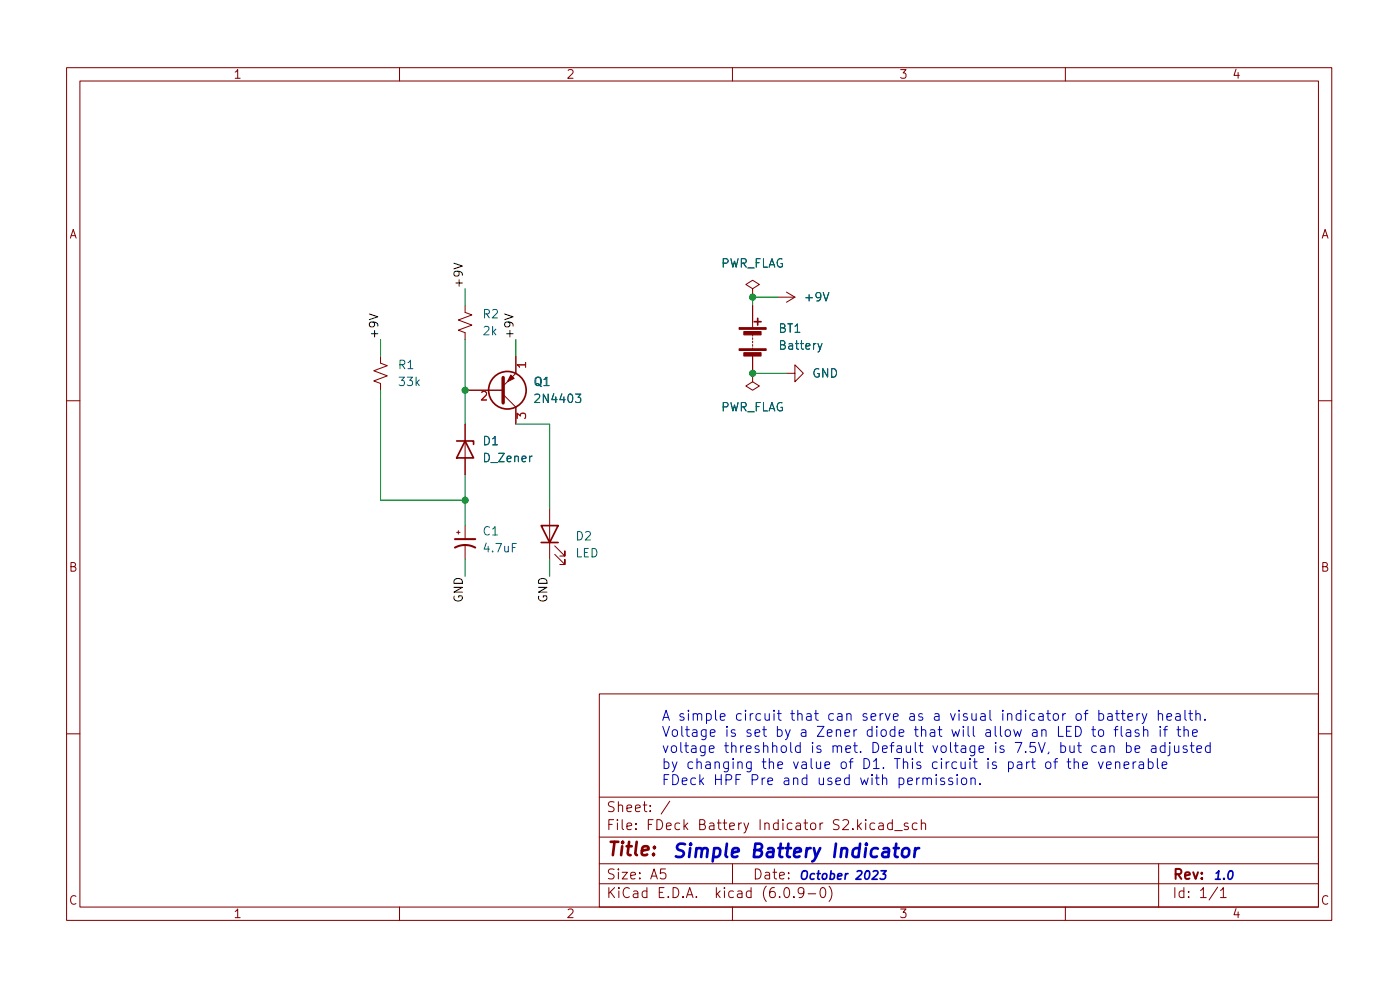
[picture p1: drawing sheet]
<svg xmlns="http://www.w3.org/2000/svg" width="210mm" height="148mm" viewBox="0 0 210 148" stroke-linecap="round" stroke-linejoin="round" font-family="sans-serif">
<g fill="none" stroke="#840000" stroke-width=".15">
<path d="M10 10.2h190v128h-190zM12 12.2h186v124h-186zM60 10.2v2M110 10.2v2M160 10.2v2M57.1 53.5v1l1.1 .4-2.1 .8 2.1 .7-2.1 .8 1 .4v1M69.8 45.9v1l1.1 .4-2.1 .7 2.1 .8-2.1 .8 1 .3v1.1M69.8 58.6h5.8M75.6 59.2l1.9 1.9v2.6M77.5 53.5v2.5l-1.9 1.9M113 56v1.3l1 .6-1 .7-1-.7 1-.6M113 56h.1"/>
<path d="M113 43.3l1-.6-1-.6-1 .6 1 .6v1.3M113 44.6h.1M113 45.9v3.3M113 50.2v.3M113 50.7v.3M113 51.2v.3M113 51.7v.3M113 52.2v.3M113 53.5v2.5M116.8 44.6h2.6M118.1 56h1.3v-1.2l1.2 1.2-1.2 1.3v-1.3M118.1 43.8l1.3 .8"/>
<path d="M119.4 44.6l-1.3 .8M10 60.2h2M68.6 79.9h.5M68.8 79.7v.5M69.8 63.7v7.6M69.8 78.9v2M82.5 76.4v7.6M198 60.2h2M69.8 81.9v2.1M83.3 83.2l1.5 1.5v-.7v.7h-.7M83.3 81.9l1.5 1.6v-.8v.8h-.7M10 110.2h2"/>
<path d="M90 104.2h108v32h-108zM90 119.7h108M198 110.2h2M60 136.2v2M90 132.7h108M90 129.7h108M90 125.7h108M99.9 130.4h-.7v.8l.2-.2 .5 .1 .1 .2-.1 .5-.2 .1h-.3l-.2-.1M100.6 120.3l-1.3 1.9M110 136.2v2M110 129.7v3M117.9 133.3l.3-.1a.94 .94 0 0 1 0 1.5h-.1a1 1 0 0 1-.2-1.4z"/>
<path d="M119.2 134.6v.1M120.7 133.9l-.3 .3h-.2l-.3-.3v-.4l.1-.2 .4-.1 .3 .2a.99 .99 0 0 1-.4 1.3h-.3M121.4 134.2h1.1M123.4 133.3l.3-.1a.94 .94 0 0 1 0 1.5h-.2a1 1 0 0 1-.1-1.4zM124.5 133a1.72 1.72 0 0 1 0 2.3M131.4 123.6l-.5-.1-.2 .3v.5l.1 .2h.6M132 123.6h.6l.1 .9M132.7 123.9l-.5 .1a.29 .29 0 0 0-.3 .3 .29 .29 0 0 0 .3 .2h.5M134 123.6l-.4-.1-.3 .3v.5l.1 .2h.6M134 123v1.5M134.4 124.7h1.1M136.4 123.6l-.4-.1-.2 .3 .1 .2 .5 .1v.4h-.6"/>
<path d="M137.7 123.6l-.4-.1-.3 .3v.5l.2 .2h.5M138.4 123.7a.37 .37 0 0 1 .6 .1v.7M138.4 123v1.5M160 136.2v2M174 129.7v6.5M182.9 133.2l-1.3 1.9M183.3 133.7l.4-.5v1.5M183.3 134.7h.9"/>
</g>
<g fill="#840000" stroke="#840000" stroke-width=".15">
<path d="M111 52.4h4.1v.2h-4.1z"/>
<path d="M111 49.2h4.1v.2h-4.1z"/>
<path d="M111.7 52.9h2.6v.6h-2.6z"/>
<path d="M111.7 49.8h2.6v.5h-2.6z"/>
<path d="M76.7 56.3l.5 .5-1 .5z"/>
</g>
<g fill="none" stroke="#840000" stroke-width=".25">
<path d="M113.3 48.3h1M113.8 47.8v1M68.6 66.2h2.5v.5M69.8 66.2l1.3 2.5h-2.5zM81.3 78.9h2.5l-1.3 2.5zM81.3 81.4h2.5"/>
<circle cx="76.2" cy="58.6" r="2.82"/>
</g>
<path d="M123.5 51.6l-.5 1.1-.2 .1" fill="none" stroke="#006464" stroke-width=".15"/>
<path d="M75.6 56.7v3.8" fill="none" stroke="#840000" stroke-width=".51"/>
<path d="M68.3 80.9h3.1M68.3 82.2a3.2 3.2 0 0 1 3.1 0" fill="none" stroke="#840000" stroke-width=".3"/>
<path d="M68.2 39.5l1.2 .4-1.2 .5M55.5 47.1l1.2 .5-1.2 .4M75.8 47.1l1.3 .5-1.3 .4" fill="none" stroke="#0f0f0f" stroke-width=".15"/>
<path d="M131.2 130.8l.4-.1 .2 .1v.3l-.9 .9h.8M132.3 130.7h.8l-.5 .5 .4 .1-.1 .6-.2 .1h-.4l-.1-.1" fill="none" stroke="#0000c2" stroke-width=".25"/>
<g fill="none" stroke="#0000c2" stroke-width=".15">
<path d="M138.6 116.9a.37 .37 0 0 1 .6 .1v.8M139.2 117l.3-.2 .3 .1 .1 .9M140.6 116.8v1M141.8 116.9l-.3-.1-.3 .2 .1 .2 .5 .2v.3h-.6M143 116.9l-.3-.1-.2 .2v.2l.5 .2v.3h-.5M143.7 116.8v1M144.5 116.9a.41 .41 0 0 1 .4-.1 .41 .41 0 0 1 .3 .3v.4a.41 .41 0 0 1-.4 .3 .41 .41 0 0 1-.4-.3zM145.8 116.9a.37 .37 0 0 1 .7 .1v.8M145.8 116.8v1M147.2 117.6v.2M160.2 114.4h.6M160.5 113.9v1.3v.1l.3 .1"/>
<path d="M161.3 114.5a.37 .37 0 0 1 .7 .1v.8M161.3 113.9v1.5M161.5 109a.76 .76 0 0 1 .9 .8 .76 .76 0 0 1-.9 .7zM162.6 114.9l.7-.2-.1-.3h-.4l-.2 .2 .1 .7h.5M162.8 107.1h.6M163.4 106.6l-.3 .1-.1 .1v1.3M164 109.5h.5M164.2 109v1.3v.2h.3M164.7 112h-.5l-.2 .2v.5l.1 .2h.6M165 114.4l.3 1 .4-1M165 107.2l.5-.1 .2 .3v.4l-.1 .3h-.6M165 106.6v1.5"/>
<path d="M165.1 109.6a.41 .41 0 0 1 .6 .2v.5a.41 .41 0 0 1-.3 .3 .41 .41 0 0 1-.4-.3v-.5zM165.3 112h.6l.1 1M166 112.3l-.5 .1a.29 .29 0 0 0-.3 .3 .29 .29 0 0 0 .3 .3l.5-.1M166.2 114.9l.7-.2-.1-.3h-.4l-.2 .2v.7h.6M166.4 107.2h.6v.9M166.7 112.1a.37 .37 0 0 1 .6 .1v.8M166.7 112v1M167 107.5l-.5 .1a.29 .29 0 0 0-.2 .2 .29 .29 0 0 0 .2 .3h.5M167.3 109.5h.6M167.5 114.5a.37 .37 0 0 1 .7 .1v.8M167.5 107.1h.6M167.5 114.4v1"/>
<path d="M167.7 106.6v1.3l.1 .2h.3M167.9 109l-.3 .1-.1 .2v1.2M168.4 109v1.3l.2 .2M168.4 107.1h.6M168.6 106.6v1.3l.1 .2h.3M168.8 114.9l.7-.2v-.3h-.5l-.2 .2 .1 .7h.6M169.2 109.6h.5l.1 .9M169.2 112h.4l.3 .2v.5l-.2 .2h-.5M169.2 111.5v1.5M169.4 107.6l.7-.1-.1-.3-.4-.1-.2 .2 .1 .8h.5M169.8 109.9l-.5 .1a.29 .29 0 0 0-.2 .3 .29 .29 0 0 0 .2 .2h.5M170.2 114.4v1"/>
<path d="M170.5 112.5l.7-.2-.1-.3h-.4l-.2 .2v.7h.6M170.6 114.4h-.3l-.1 .3M170.7 107.1v1M171 109.6l-.3-.1-.2 .3v.2l.5 .1v.4h-.5M171.1 114.4h.6v1M171.2 107.1l-.3 .1-.2 .2M171.5 107.1l.4 1M171.7 109.7a.37 .37 0 0 1 .7 .1v.7M171.7 114.7l-.5 .1a.29 .29 0 0 0-.2 .3 .29 .29 0 0 0 .2 .3l.5-.1M171.7 109v1.5M172.2 107.1l-.5 1.4-.2 .1M172.5 114.4h.4l.3 .3v.4l-.2 .2h-.5"/>
<path d="M172.5 113.9v1.5M173 112h.5l.1 1M173.6 112.3l-.5 .1a.29 .29 0 0 0-.2 .3 .29 .29 0 0 0 .2 .3l.5-.1M173.8 113.9v1.3l.2 .2M174 107.3a.37 .37 0 0 1 .6 0v.8M174 106.6v1.5M174.2 109v.2M174.2 109.5v1M174.5 114.9l.7-.2v-.3h-.5l-.2 .2 .1 .7h.6M174.7 109.5h.6M175 112h-.5l-.3 .2v.5l.2 .2h.6M175 111.5v1.5"/>
<path d="M175.2 107.6l.8-.1-.1-.3-.4-.1-.3 .2 .1 .8h.6M175.3 109l-.3 .1v.2v1.2M175.7 112v1.2l-.3 .3M175.7 111.5v.1M176.4 112l.1 .9a.41 .41 0 0 0 .5-.1M176.6 107.2h.6v.9M176.7 109.5h.6M177 109v1.3v.2h.3M177 112v1M177.2 107.5l-.5 .1a.29 .29 0 0 0-.2 .2 .29 .29 0 0 0 .2 .3h.5M177.8 109.7a.37 .37 0 0 1 .7 .1v.7M177.8 109v1.5"/>
<path d="M178 106.6v1.3l.2 .2M178.2 112h-.3l-.2 .2v.2l.5 .1v.4h-.5M178.5 107.1h.6M178.7 106.6v1.3l.1 .2h.3M178.7 112h.6M179 111.5v1.2v.2l.3 .1M179.1 110l.7-.1-.1-.3-.4-.1-.2 .3 .1 .7h.5M179.6 107.3a.37 .37 0 0 1 .6 0v.8M179.6 106.6v1.5M179.7 112.5l.8-.2-.1-.3h-.4l-.3 .2 .1 .7h.6M181 108v.1M181.7 112h-.4l-.3 .2v.5l.2 .2h.5"/>
<path d="M181.7 111.5v1.5"/>
</g>
<path d="M134.2 127.3h.8M134.6 126.7l-.2 1.7 .1 .2 .3 .1M135.6 127.5a.52 .52 0 0 1 .6-.2 .52 .52 0 0 1 .4 .4l-.1 .6a.55 .55 0 0 1-.5 .4 .55 .55 0 0 1-.6-.4zM137.5 127.3l-.2 1.4M138 127.3a.59 .59 0 0 0-.6 .4" fill="none" stroke="#0000c2" stroke-width=".4"/>
<path d="M57.1 51v2.5M57.1 58.6v16.5h12.7M69.8 43.3v2.6M69.8 51v12.7M77.5 51v2.5M113 56h5.1M116.8 44.6h-3.8v1.3M69.8 71.3v7.6M77.5 63.7h5v12.7M69.8 84v2.5M82.5 84v2.5" fill="none" stroke="#009600" stroke-width=".15"/>
<g fill="#009600" stroke="#009600" stroke-width=".15">
<circle cx="113" cy="44.6" r=".46"/>
<circle cx="69.8" cy="58.6" r=".46"/>
<circle cx="69.8" cy="75.1" r=".46"/>
<circle cx="113" cy="56" r=".46"/>
</g>
<text font-size="2.8" fill="#840000" x="91" y="128.5">Title:</text>
<text font-size="2.8" fill="#0000c2" x="100.8" y="128.7">Simple Battery Indicator</text>
<g font-size="2.1" fill="#0000c2">
<text x="99.3" y="108.2">A simple circuit that can serve as a visual indicator of battery health.</text>
<text x="99.3" y="110.6">Voltage is set by a Zener diode that will allow an LED to flash if the</text>
<text x="99.3" y="113">voltage threshhold is met. Default voltage is 7.5V, but can be adjusted</text>
<text x="99.3" y="115.4">by changing the value of D1. This circuit is part of the venerable</text>
<text x="99.3" y="117.9">FDeck HPF Pre and used with permission.</text>
</g>
<g font-size="2.1" fill="#840000">
<text x="91" y="124.6">File: FDeck Battery Indicator S2.kicad_sch</text>
<text x="91" y="121.9">Sheet: /</text>
<text x="91" y="134.8">KiCad E.D.A. kicad (6.0.9-0)</text>
<text x="91" y="132">Size: A5</text>
<text x="113" y="132">Date:</text>
<text x="176" y="132">Rev:</text>
<text x="176" y="134.8">Id: 1/1</text>
</g>
<g font-size="1.8" fill="#840000">
<text x="35" y="11.8">1</text>
<text x="85" y="11.8">2</text>
<text x="135" y="11.8">3</text>
<text x="185" y="11.8">4</text>
<text x="10.3" y="35.8">A</text>
<text x="198.4" y="35.8">A</text>
<text x="10.3" y="85.8">B</text>
<text x="198.4" y="85.8">B</text>
<text x="10.3" y="135.8">C</text>
<text x="35" y="137.8">1</text>
<text x="85" y="137.8">2</text>
<text x="135" y="137.8">3</text>
<text x="185" y="137.8">4</text>
<text x="198.4" y="135.8">C</text>
</g>
<g font-size="1.8" fill="#006464">
<text x="108.1" y="40.2">PWR_FLAG</text>
<text x="72.6" y="47.8">R2</text>
<text x="121.1" y="45.2">+9V</text>
<text x="72.6" y="50.3">2k</text>
<text x="117" y="49.9">BT1</text>
<text x="117.2" y="52.5">Battery</text>
<text x="59.9" y="55.4">R1</text>
<text x="60" y="57.9">33k</text>
<text x="80.2" y="57.9">Q1</text>
<text x="122" y="56.7">GND</text>
<text x="80.7" y="60.5">2N4403</text>
<text x="108.1" y="61.8">PWR_FLAG</text>
<text x="72.6" y="66.8">D1</text>
<text x="72.7" y="69.4">D_Zener</text>
<text x="72.6" y="80.4">C1</text>
<text x="72.8" y="82.9">4.7uF</text>
<text x="86.4" y="83.7">LED</text>
<text x="86.5" y="81.1">D2</text>
</g>
<g font-size="1.8" fill="#0f0f0f">
<text x="69.5" y="43.3" transform="rotate(-90 69.5 43.3)">+9V</text>
<text x="56.8" y="51" transform="rotate(-90 56.8 51)">+9V</text>
<text x="77.1" y="51" transform="rotate(-90 77.1 51)">+9V</text>
<text x="69.5" y="90.5" transform="rotate(-90 69.5 90.5)">GND</text>
<text x="82.2" y="90.5" transform="rotate(-90 82.2 90.5)">GND</text>
</g>
<g font-size="1.8" fill="#a90000">
<text x="79" y="55.3" transform="rotate(-90 79 55.3)">1</text>
<text x="72.2" y="60.1">2</text>
<text x="79" y="62.9" transform="rotate(-90 79 62.9)">3</text>
</g>
<g font-size="1.8" fill="#0000c2">
<text x="119.9" y="132.1">October 2023</text>
<text x="182.1" y="132.1">1.0</text>
</g>
</svg>
